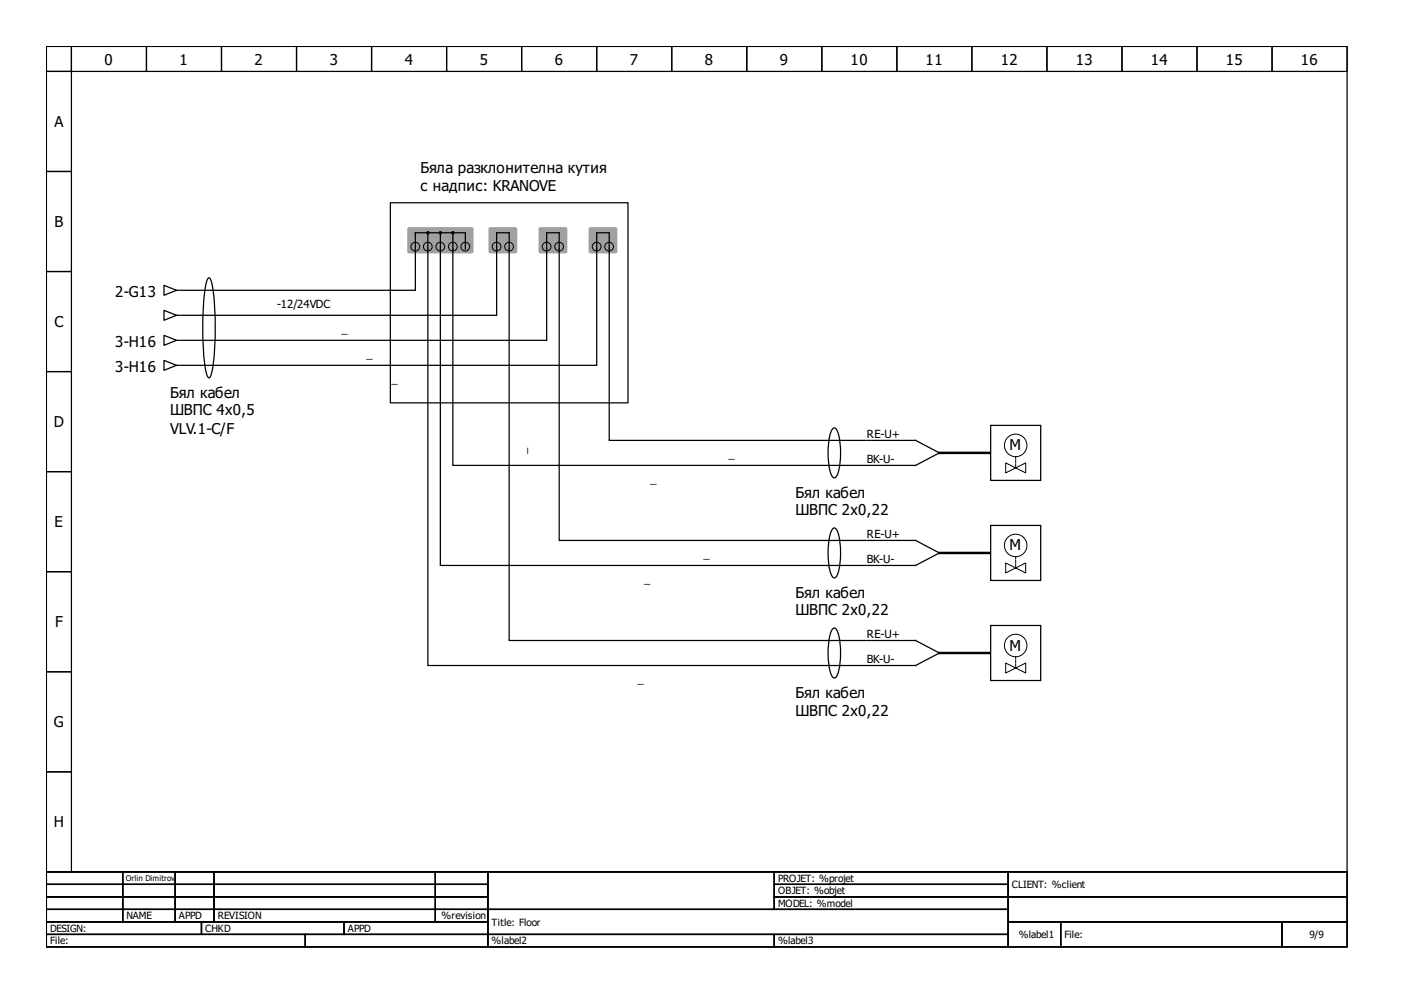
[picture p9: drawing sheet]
<svg xmlns="http://www.w3.org/2000/svg" width="297mm" height="210mm" viewBox="0 0 297 210" stroke-linecap="round" stroke-linejoin="round" font-family="sans-serif">
<g fill="none" stroke="#000" stroke-width=".26">
<path d="M9.8 9.8h274.4v174.1h-274.4zM9.8 9.8h5.3v5.3h-5.3zM9.8 15.1h5.3v21.1h-5.3zM15.1 9.8h15.8v5.3h-15.8zM30.9 9.8h15.8v5.3h-15.8zM46.7 9.8h15.9v5.3h-15.9zM62.6 9.8h15.8v5.3h-15.8zM78.4 9.8h15.8v5.3h-15.8zM94.2 9.8h15.9v5.3h-15.9zM110.1 9.8h15.8v5.3h-15.8zM125.9 9.8h15.8v5.3h-15.8zM141.7 9.8h15.8v5.3h-15.8z"/>
<path d="M157.5 9.8h15.9v5.3h-15.9zM173.4 9.8h15.8v5.3h-15.8zM189.2 9.8h15.8v5.3h-15.8zM205 9.8h15.9v5.3h-15.9zM220.9 9.8h15.8v5.3h-15.8zM236.7 9.8h15.8v5.3h-15.8zM252.5 9.8h15.9v5.3h-15.9zM268.4 9.8h15.8v5.3h-15.8zM9.8 36.2h5.3v21.1h-5.3zM9.8 57.3h5.3v21.1h-5.3zM43.9 58.7l.2-.1a2.15 2.15 0 0 1 .7 1.7 62.8 62.8 0 0 1-.2 18.4l-.3 .9-.2 .1a2.15 2.15 0 0 1-.7-1.7 62.8 62.8 0 0 1 .1-18.4zM82.3 42.8h50.2v42.2h-50.2z"/>
<path d="M90.3 49.1v91.3h92.3M92.9 49.1v70.2h89.7M95.5 49.1v49.1h87.1M98.2 52.5v-3.4h-10.6v12.1h-49.3M9.8 78.4h5.3v21.1h-5.3zM34.6 60.2l2.6 1-2.6 1.1zM34.6 65.5l2.6 1-2.6 1.1zM34.6 76l2.6 1.1-2.6 1zM34.6 70.7l2.6 1.1-2.6 1zM37.2 61.2h.8M37.2 66.5h.8M37.2 77.1h.8"/>
<path d="M37.2 71.8h.8M38.3 71.8h77v-22.7h2.7v64.9h64.6M38.3 66.5h66.5v-17.4h2.6v86h75.2M38.3 77.1h87.6v-28h2.6v43.8h54.1M9.8 99.5h5.3v21.1h-5.3zM175.7 90.4l.3-.1a1.77 1.77 0 0 1 .9 1.5 15.7 15.7 0 0 1-.4 8.6l-.5 .4a1.77 1.77 0 0 1-.9-1.5 15.7 15.7 0 0 1 .4-8.6zM182.9 92.9h10.3l5 2.6-5 2.7h-10.3M209 89.7h10.5v11.6h-10.5zM175.7 111.5l.3-.1a1.77 1.77 0 0 1 .9 1.5 15.7 15.7 0 0 1-.4 8.6l-.5 .4a1.77 1.77 0 0 1-.9-1.5 15.7 15.7 0 0 1 .4-8.6zM182.9 114h10.3l5 2.6-5 2.7h-10.3M209 110.8h10.5v11.7h-10.5zM9.8 120.6h5.3v21.1h-5.3z"/>
<path d="M175.7 132.6l.3-.1a1.77 1.77 0 0 1 .9 1.5 15.7 15.7 0 0 1-.4 8.6l-.5 .4a1.77 1.77 0 0 1-.9-1.5 15.7 15.7 0 0 1 .4-8.6zM182.9 135.1h10.3l5 2.7-5 2.6h-10.3M209 132h10.5v11.6h-10.5zM9.8 141.7h5.3v21.1h-5.3zM9.8 162.8h5.3v21.1h-5.3zM9.8 183.9h274.4v15.9h-274.4zM9.8 183.9h16.1v2.7h-16.1zM9.8 186.6h16.1v2.6h-16.1zM9.8 189.2h16.1v2.6h-16.1zM9.8 191.8h16.1v2.7h-16.1zM9.8 194.5h32.7v2.6h-32.7zM9.8 197.1h54.6v2.7h-54.6z"/>
<path d="M25.9 183.9h11.1v2.7h-11.1zM25.9 186.6h11.1v2.6h-11.1zM25.9 189.2h11.1v2.6h-11.1zM25.9 191.8h11.1v2.7h-11.1zM37 183.9h8.1v2.7h-8.1zM37 186.6h8.1v2.6h-8.1zM37 189.2h8.1v2.6h-8.1zM37 191.8h8.1v2.7h-8.1zM42.5 194.5h30.1v2.6h-30.1zM45.1 183.9h46.7v2.7h-46.7zM45.1 186.6h46.7v2.6h-46.7zM45.1 189.2h46.7v2.6h-46.7z"/>
<path d="M45.1 191.8h46.7v2.7h-46.7zM64.4 197.1h38.5v2.7h-38.5zM72.6 194.5h30.3v2.6h-30.3zM91.8 183.9h11.1v2.7h-11.1zM91.8 186.6h11.1v2.6h-11.1zM91.8 189.2h11.1v2.6h-11.1zM91.8 191.8h11.1v2.7h-11.1zM102.9 183.9h60.4v7.9h-60.4zM102.9 191.8h109.8v5.3h-109.8zM102.9 197.1h60.4v2.7h-60.4zM163.3 183.9h49.4v2.7h-49.4zM163.3 186.6h49.4v2.6h-49.4z"/>
<path d="M163.3 189.2h49.4v2.6h-49.4zM163.3 197.1h49.4v2.7h-49.4zM212.7 183.9h71.5v5.3h-71.5zM212.7 189.2h71.5v5.3h-71.5zM212.7 194.5h11.1v5.3h-11.1zM223.8 194.5h46.7v5.3h-46.7zM270.5 194.5h13.7v5.3h-13.7z"/>
</g>
<g fill="#a0a0a4" stroke="#a0a0a4" stroke-width=".26">
<path d="M113.8 48.2l.2-.2 5.4 .1 .2 .2-.1 4.9-.2 .1h-5.4l-.2-.2z" fill-rule="evenodd"/>
<path d="M124.3 48.2l.3-.2 5.4 .1 .1 .2v4.9l-.3 .1h-5.4l-.1-.2z" fill-rule="evenodd"/>
<path d="M86.1 48.2l.2-.2 13.3 .1 .2 .2-.1 4.9-.2 .1h-13.3l-.2-.2z" fill-rule="evenodd"/>
<path d="M103.2 48.2l.3-.2 5.4 .1 .1 .2v4.9l-.3 .1h-5.4l-.1-.2z" fill-rule="evenodd"/>
</g>
<g fill="none" stroke="#000" stroke-width=".21">
<path d="M212.2 97.7v2.1l4.2-2.1v2.1zM212.2 118.8v2.1l4.2-2.1v2.1zM212.2 139.9v2.1l4.2-2.1v2.1z"/>
<circle cx="87.6" cy="52" r=".92"/>
<circle cx="90.2" cy="52" r=".92"/>
<circle cx="92.9" cy="52" r=".92"/>
<circle cx="95.5" cy="52" r=".92"/>
<circle cx="98.2" cy="52" r=".92"/>
<circle cx="104.8" cy="52" r=".92"/>
<circle cx="107.4" cy="52" r=".92"/>
<circle cx="115.3" cy="52" r=".92"/>
<circle cx="118" cy="52" r=".92"/>
<circle cx="125.9" cy="52" r=".92"/>
<circle cx="128.5" cy="52" r=".92"/>
<circle cx="214.3" cy="94" r="2.37"/>
<circle cx="214.3" cy="115.1" r="2.37"/>
<circle cx="214.3" cy="136.2" r="2.37"/>
</g>
<path d="M214.3 96.3v2.4M214.3 117.4v2.4M214.3 138.5v2.4" fill="none" stroke="#000" stroke-width=".21" stroke-dasharray=".5 .3"/>
<path d="M198.2 95.5h10.5M198.2 116.6h10.5M198.2 137.8h10.5" fill="none" stroke="#000" stroke-width=".53"/>
<g fill="#000" stroke="#000" stroke-width=".21">
<circle cx="90.3" cy="49.1" r=".26"/>
<circle cx="92.9" cy="49.1" r=".26"/>
<circle cx="95.5" cy="49.1" r=".26"/>
</g>
<g font-size="3.2">
<text x="22.1" y="13.6">0</text>
<text x="37.9" y="13.6">1</text>
<text x="53.7" y="13.6">2</text>
<text x="69.6" y="13.6">3</text>
<text x="85.4" y="13.6">4</text>
<text x="101.2" y="13.6">5</text>
<text x="117" y="13.6">6</text>
<text x="132.9" y="13.6">7</text>
<text x="148.7" y="13.6">8</text>
<text x="164.5" y="13.6">9</text>
<text x="179.4" y="13.6">10</text>
<text x="195.3" y="13.6">11</text>
<text x="211.1" y="13.6">12</text>
<text x="226.9" y="13.6">13</text>
<text x="242.8" y="13.6">14</text>
<text x="258.6" y="13.6">15</text>
<text x="274.4" y="13.6">16</text>
<text x="11.5" y="26.8">A</text>
<text x="88.7" y="36.4">Бяла разклонителна кутия</text>
<text x="88.7" y="40.4">с надпис: KRANOVE</text>
<text x="11.5" y="47.9">B</text>
<text x="24.3" y="62.6">2-G13</text>
<text x="11.5" y="69">C</text>
<text x="24.3" y="73.1">3-H16</text>
<text x="24.3" y="78.4">3-H16</text>
<text x="35.9" y="83.9">Бял кабел</text>
<text x="35.9" y="87.6">ШВПС 4x0,5</text>
<text x="11.4" y="90.1">D</text>
<text x="35.9" y="91.6">VLV.1-C/F</text>
<text x="213" y="95">M</text>
<text x="167.8" y="105">Бял кабел</text>
<text x="11.5" y="111.2">E</text>
<text x="167.8" y="108.7">ШВПС 2x0,22</text>
<text x="213" y="116.1">M</text>
<text x="167.8" y="126.1">Бял кабел</text>
<text x="167.8" y="129.8">ШВПС 2x0,22</text>
<text x="11.6" y="132.3">F</text>
<text x="213" y="137.2">M</text>
<text x="167.8" y="147.3">Бял кабел</text>
<text x="11.4" y="153.5">G</text>
<text x="167.8" y="150.9">ШВПС 2x0,22</text>
<text x="11.4" y="174.6">H</text>
</g>
<g font-size="2.4">
<text x="58.5" y="64.9">-12/24VDC</text>
<text x="72.1" y="70.2">_</text>
<text x="77.3" y="75.5">_</text>
<text x="82.6" y="80.8">_</text>
<text x="111.1" y="95.7" transform="rotate(-90 111.1 95.7)">_</text>
<text x="182.9" y="92.4">RE-U+</text>
<text x="137.2" y="101.9">_</text>
<text x="153.7" y="96.6">_</text>
<text x="182.9" y="97.7">BK-U-</text>
<text x="182.9" y="113.5">RE-U+</text>
<text x="148.4" y="117.7">_</text>
<text x="182.9" y="118.8">BK-U-</text>
<text x="135.9" y="123">_</text>
<text x="182.9" y="134.6">RE-U+</text>
<text x="182.9" y="139.9">BK-U-</text>
<text x="134.6" y="144.1">_</text>
</g>
<g font-size="2.1">
<text x="164.1" y="186">PROJET: %projet</text>
<text x="164.1" y="188.7">OBJET: %objet</text>
<text x="164.1" y="191.3">MODEL: %model</text>
<text x="213.5" y="187.4">CLIENT: %client</text>
<text x="10.6" y="196.6">DESIGN:</text>
<text x="26.7" y="194">NAME</text>
<text x="37.8" y="194">APPD</text>
<text x="43.3" y="196.6">CHKD</text>
<text x="45.9" y="194">REVISION</text>
<text x="73.4" y="196.6">APPD</text>
<text x="93.2" y="194">%revision</text>
<text x="103.7" y="195.3">Title: Floor</text>
<text x="214.9" y="197.9">%label1</text>
<text x="224.6" y="197.9">File:</text>
<text x="276.3" y="197.9">9/9</text>
<text x="10.6" y="199.2">File:</text>
<text x="103.7" y="199.2">%label2</text>
<text x="164.1" y="199.2">%label3</text>
</g>
<text font-size="1.7" x="26.5" y="185.9">Orlin Dimitrov</text>
</svg>
